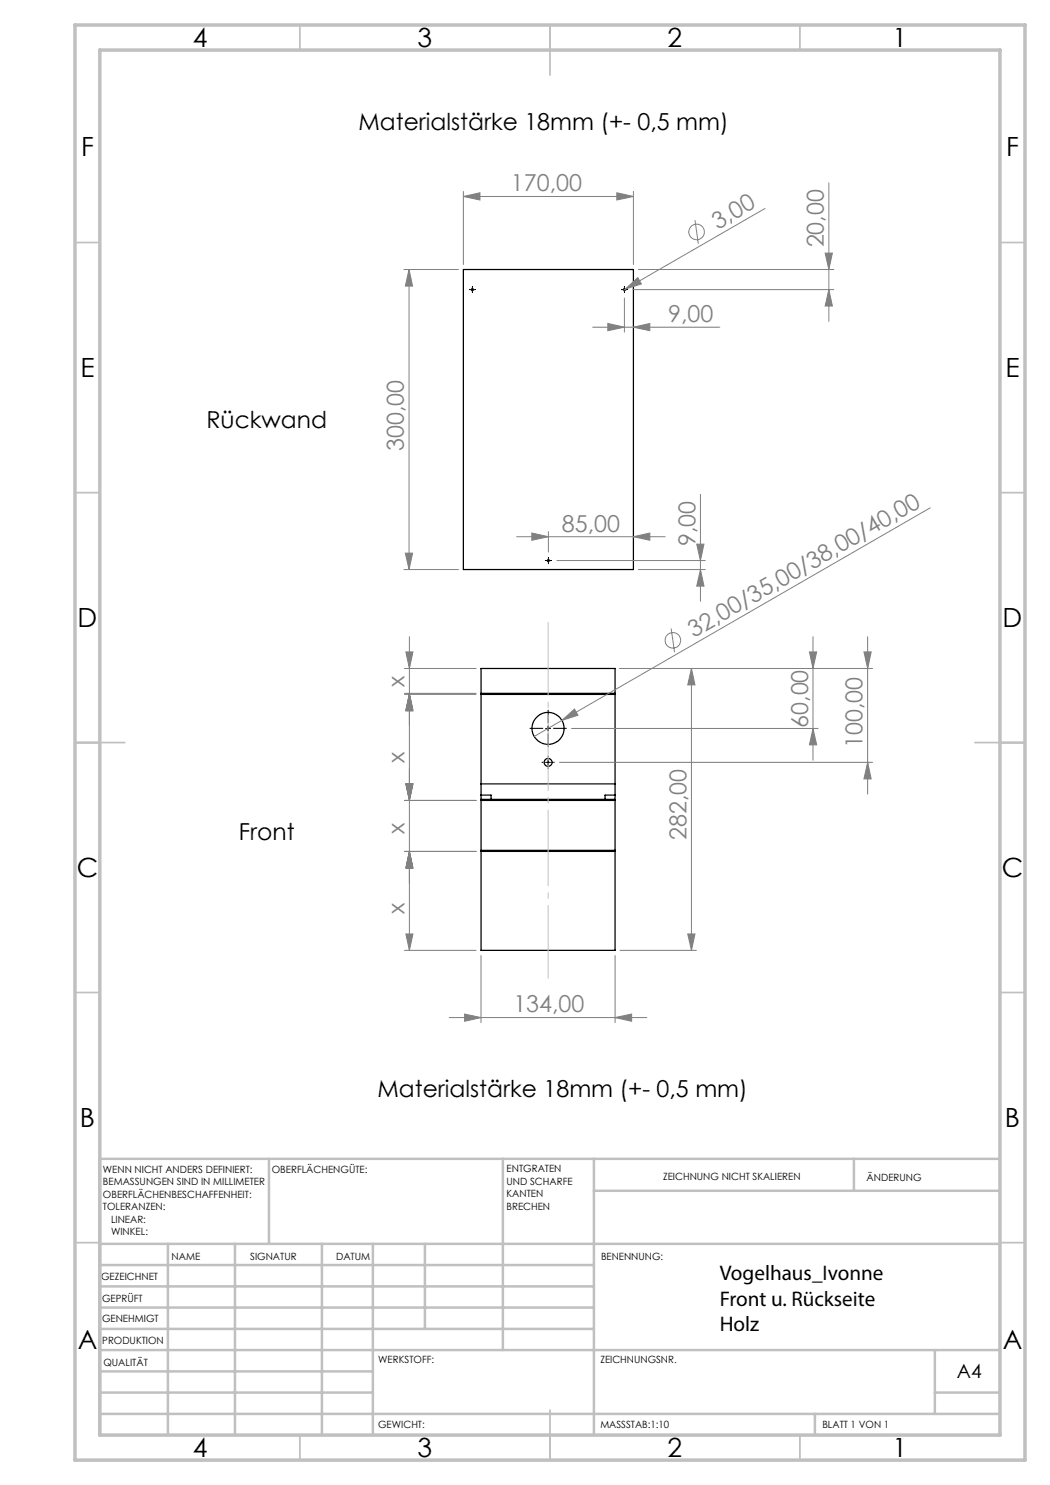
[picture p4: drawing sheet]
<svg xmlns="http://www.w3.org/2000/svg" width="210mm" height="297mm" viewBox="0 0 210 297" stroke-linecap="round" stroke-linejoin="round" font-family="sans-serif">
<g fill="none" stroke="#000" stroke-width=".25">
<path d="M92.7 53.9h34v60h-34zM96.2 133.7h26.8v5h-26.8zM96.2 138.9h26.8v21h-26.8zM96.2 156.8h26.8M96.2 159h2v.9M123 159h-2v.9M96.2 160.1h26.8v10h-26.8zM96.2 170.3h26.8v19.8h-26.8z"/>
<circle cx="94.5" cy="57.9" r=".2"/>
<circle cx="124.9" cy="57.9" r=".2"/>
<circle cx="109.7" cy="112.1" r=".2"/>
<circle cx="109.6" cy="145.7" r="3.2"/>
<circle cx="109.6" cy="152.5" r=".8"/>
</g>
<g fill="none" stroke="#808080" stroke-width=".2">
<path d="M92.7 39.3l3.3-.7v1.4zM92.7 38.3v14.6M92.7 39.3h34M123.4 38.6l3.3 .7-3.3 .7zM126.7 38.3v14.6M165.8 36.6v27.7M80.8 53.9h10.9M81.8 53.9l.7 3.3h-1.4zM81.8 53.9v60M124.9 59.6v6.8M125.1 57.8l2.5-2.3 .7 1.3zM125.1 57.8l-.4 .2"/>
<path d="M126.6 57.9h40.2M127.7 53.9h39.1M139 44l.7 4.8M153 41.7l-27.9 16.1M165 50.6h1.5l-.7 3.3zM165.8 57.9l.7 3.3h-1.5zM118.5 65.4h25.5M121.6 64.7l3.3 .7-3.3 .7zM126.7 65.4l3.3-.7v1.4zM140.1 98.9v21.4M80.8 113.9h10.9M81.1 110.6h1.4l-.7 3.3z"/>
<path d="M103.3 107.3h29.7M106.4 106.6l3.3 .7-3.3 .8zM109.7 106.3v4.1M111.4 112.1h29.7M126.7 107.3l3.3-.7v1.5zM127.7 113.9h13.4M139.3 108.8h1.5l-.7 3.3zM140.1 113.9l.7 3.3h-1.5zM186.1 101.6l-73.7 42.5M80.9 133.7h14.3M80.9 138.7h14.3M80.9 138.9h14.3"/>
<path d="M81.2 130.4h1.4l-.7 3.3zM81.9 127.3v62.8M81.9 138.7l.7 3.3h-1.4zM81.9 138.9l.7 3.3h-1.4zM124 133.7h50.5M134.2 125.7l.7 4.8M138.3 133.7l.7 3.3h-1.5zM138.3 133.7v56.4M161.9 130.4h1.4l-.7 3.3zM162.6 127.3v24.7M172.8 130.4h1.4l-.7 3.3zM173.5 127.3v31.5"/>
<path d="M81.2 156.8h1.4l-.7 3.3zM111.9 152.5h62.6M112.4 144.1l2.5-2.3 .7 1.2zM112.4 144.1l-5.5 3.2M114.3 145.7h49.3M162.6 145.7l.7 3.3h-1.4zM173.5 152.5l.7 3.3h-1.4zM80.9 160.1h14.3M80.9 170.3h14.3M81.9 170.3l.7 3.3h-1.4zM80.9 190.1h14.3M81.2 186.8h1.4l-.7 3.3z"/>
<path d="M96.2 191.1v13.4M123 191.1v13.4M124 190.1h15.3M137.5 186.8h1.5l-.7 3.3zM89.9 203.5h39.5M92.9 202.8l3.3 .7-3.3 .8zM123 203.5l3.3-.7v1.5z"/>
<circle cx="139.3" cy="46.4" r="1.55"/>
<circle cx="134.6" cy="128.1" r="1.56"/>
</g>
<g fill="none" stroke="#000" stroke-width=".2" stroke-dasharray="15.2 1.3 1.3 1.3" stroke-linecap="butt">
<path d="M94 57.9h-.2M94.5 57.4v-.2M94.5 58.4v.2M95 57.9h.2M124.4 57.9h-.2M124.9 57.4v-.2M124.9 58.4v.2M125.4 57.9h.2M109.2 112.1h-.2M109.7 111.6v-.2M109.7 112.6v.2M110.2 112.1h.2"/>
<path d="M108.6 145.7h-2.7M108.6 152.5h-.3M109.6 144.7v-2.7M109.6 146.7v2.7M109.6 151.5v-.3M109.6 153.5v.3M110.6 145.7h2.7M110.6 152.5h.3"/>
</g>
<path d="M109.6 124.4v71.3" fill="none" stroke="#c0c0c0" stroke-width=".2" stroke-dasharray="15.2 1.3 1.3 1.3" stroke-dashoffset=".6" stroke-linecap="butt"/>
<path d="M94 57.9h1M94.5 57.4v1M124.4 57.9h1M124.9 57.4v1M109.2 112.1h1M109.7 111.6v1M109.1 145.7h1M109.1 152.5h1M109.6 145.2v1M109.6 152v1" fill="none" stroke="#000" stroke-width=".2"/>
<g fill="none" stroke="#c0c0c0" stroke-width=".35">
<path d="M60 5v5M110 5v10M160 5v5M15 48.5h5M200 48.5h5M15 98.5h5M200 98.5h5M15 148.5h10M195 148.5h10M15 198.5h5M200 198.5h5M15 248.5h5"/>
<path d="M200 248.5h5M60 287v5M110 282v10M160 287v5"/>
</g>
<g fill="none" stroke="#c0c0c0" stroke-width=".5">
<path d="M53.8 231.8v17M100.6 231.8v38.2M118.8 231.8v55.2M118.8 238.2h81.2M170.8 231.8v6.4M200 231.8h-180v55.2M20 248.8h180M20 257.3h98.8M20 253h98.8M33.6 248.8v38.2M47 248.8v38.2M64.4 248.8v38.2"/>
<path d="M74.6 248.8v38.2M85 248.8v17M20 265.8h98.8M20 261.5h98.8M20 278.5h54.6M20 274.3h54.6M20 270h180M187 278.5h13M187 270v12.8M20 282.8h180M163 282.8v4.2"/>
</g>
<path d="M15 5h190v287h-190zM20 10h180v277h-180z" fill="none" stroke="#c0c0c0" stroke-width=".7"/>
<g fill="#808080">
<path d="M125.1 57.8l2.5-2.3 .7 1.3z"/>
<path d="M112.4 144.1l2.5-2.3 .7 1.2z"/>
<path d="M92.7 39.3l3.3-.7v1.4zM123.4 38.6l3.3 .7-3.3 .7zM106.4 106.6l3.3 .7-3.3 .8zM126.7 107.3l3.3-.7v1.5zM121.6 64.7l3.3 .7-3.3 .7zM126.7 65.4l3.3-.7v1.4z"/>
<path d="M123 203.5l3.3-.7v1.5zM92.9 202.8l3.3 .7-3.3 .8z"/>
<path d="M81.1 110.6h1.4l-.7 3.3zM81.8 53.9l.7 3.3h-1.4z"/>
<path d="M138.3 133.7l.7 3.3h-1.5zM137.5 186.8h1.5l-.7 3.3zM81.2 130.4h1.4l-.7 3.3zM81.9 138.7l.7 3.3h-1.4zM81.9 138.9l.7 3.3h-1.4zM81.2 156.8h1.4l-.7 3.3zM81.2 156.8h1.4l-.7 3.3zM81.9 170.3l.7 3.3h-1.4zM81.9 170.3l.7 3.3h-1.4zM81.2 186.8h1.4l-.7 3.3zM139.3 108.8h1.5l-.7 3.3zM140.1 113.9l.7 3.3h-1.5zM165 50.6h1.5l-.7 3.3zM165.8 57.9l.7 3.3h-1.5zM172.8 130.4h1.4l-.7 3.3zM173.5 152.5l.7 3.3h-1.4zM161.9 130.4h1.4l-.7 3.3zM162.6 145.7l.7 3.3h-1.4z"/>
</g>
<g font-size="5.3">
<text x="38.5" y="9.5">4</text>
<text x="83.5" y="9.5">3</text>
<text x="133.5" y="9.5">2</text>
<text x="178.5" y="9.5">1</text>
<text x="16.2" y="31.2">F</text>
<text x="201.2" y="31.2">F</text>
<text x="16.1" y="75.5">E</text>
<text x="201.1" y="75.5">E</text>
<text x="15.5" y="125.5">D</text>
<text x="200.5" y="125.5">D</text>
<text x="15.4" y="175.5">C</text>
<text x="200.3" y="175.5">C</text>
<text x="16" y="225.5">B</text>
<text x="201" y="225.5">B</text>
<text x="15.5" y="269.7">A</text>
<text x="200.5" y="269.7">A</text>
<text x="38.5" y="291.5">4</text>
<text x="83.5" y="291.5">3</text>
<text x="133.5" y="291.5">2</text>
<text x="178.5" y="291.5">1</text>
</g>
<g font-size="4.7">
<text x="71.7" y="25.9">Materialstärke 18mm (+- 0,5 mm)</text>
<text x="41.3" y="85.6">Rückwand</text>
<text x="47.8" y="168.1">Front</text>
<text x="75.5" y="219.4">Materialstärke 18mm (+- 0,5 mm)</text>
</g>
<g font-size="4.7" fill="#808080">
<text x="102.2" y="38.3">170,00</text>
<text x="143.5" y="45.9" transform="rotate(-30 143.5 45.9)">3,00</text>
<text x="164.8" y="49.5" transform="rotate(-90 164.8 49.5)">20,00</text>
<text x="133.6" y="64.4">9,00</text>
<text x="80.8" y="90.2" transform="rotate(-90 80.8 90.2)">300,00</text>
<text x="112.4" y="106.3">85,00</text>
<text x="139.1" y="109.2" transform="rotate(-90 139.1 109.2)">9,00</text>
<text x="138.8" y="127.6" transform="rotate(-30 138.8 127.6)">32,00/35,00/38,00/40,00</text>
<text x="80.9" y="137.4" transform="rotate(-90 80.9 137.4)">x</text>
<text x="161.6" y="145.6" transform="rotate(-90 161.6 145.6)">60,00</text>
<text x="172.5" y="149.6" transform="rotate(-90 172.5 149.6)">100,00</text>
<text x="80.9" y="152.6" transform="rotate(-90 80.9 152.6)">x</text>
<text x="80.9" y="166.8" transform="rotate(-90 80.9 166.8)">x</text>
<text x="137.3" y="168" transform="rotate(-90 137.3 168)">282,00</text>
<text x="80.9" y="182.8" transform="rotate(-90 80.9 182.8)">x</text>
<text x="102.7" y="202.5">134,00</text>
</g>
<g font-size="4.2">
<text x="144" y="256.1">Vogelhaus_Ivonne</text>
<text x="144" y="261.1">Front u. Rückseite</text>
<text x="144" y="266.2">Holz</text>
</g>
<text font-size="3.9" x="191.4" y="275.6">A4</text>
<g font-size="2">
<text x="20.6" y="234.6">WENN NICHT ANDERS DEFINIERT:</text>
<text x="20.6" y="237.1">BEMASSUNGEN SIND IN MILLIMETER</text>
<text x="20.6" y="239.6">OBERFLÄCHENBESCHAFFENHEIT:</text>
<text x="54.4" y="234.6">OBERFLÄCHENGÜTE:</text>
<text x="101.3" y="234.5">ENTGRATEN</text>
<text x="101.3" y="237">UND SCHARFE</text>
<text x="101.3" y="239.5">KANTEN</text>
<text x="132.6" y="236">ZEICHNUNG NICHT SKALIEREN</text>
<text x="173.3" y="236.2">ÄNDERUNG</text>
<text x="20.6" y="242.1">TOLERANZEN:</text>
<text x="22.2" y="244.6">LINEAR:</text>
<text x="101.3" y="242">BRECHEN</text>
<text x="22.2" y="247.1">WINKEL:</text>
<text x="34.3" y="252">NAME</text>
<text x="50" y="251.9">SIGNATUR</text>
<text x="67.2" y="251.9">DATUM</text>
<text x="120.2" y="251.9">BENENNUNG:</text>
<text x="20.2" y="256.1">GEZEICHNET</text>
<text x="20.4" y="260.3">GEPRÜFT</text>
<text x="20.4" y="264.4">GENEHMIGT</text>
<text x="20.5" y="268.8">PRODUKTION</text>
<text x="20.7" y="273.1">QUALITÄT</text>
<text x="75.6" y="272.5">WERKSTOFF:</text>
<text x="120.1" y="272.5">ZEICHNUNGSNR.</text>
<text x="75.6" y="285.5">GEWICHT:</text>
<text x="120.1" y="285.6">MASSSTAB:1:10</text>
<text x="164.5" y="285.6">BLATT 1 VON 1</text>
</g>
</svg>
